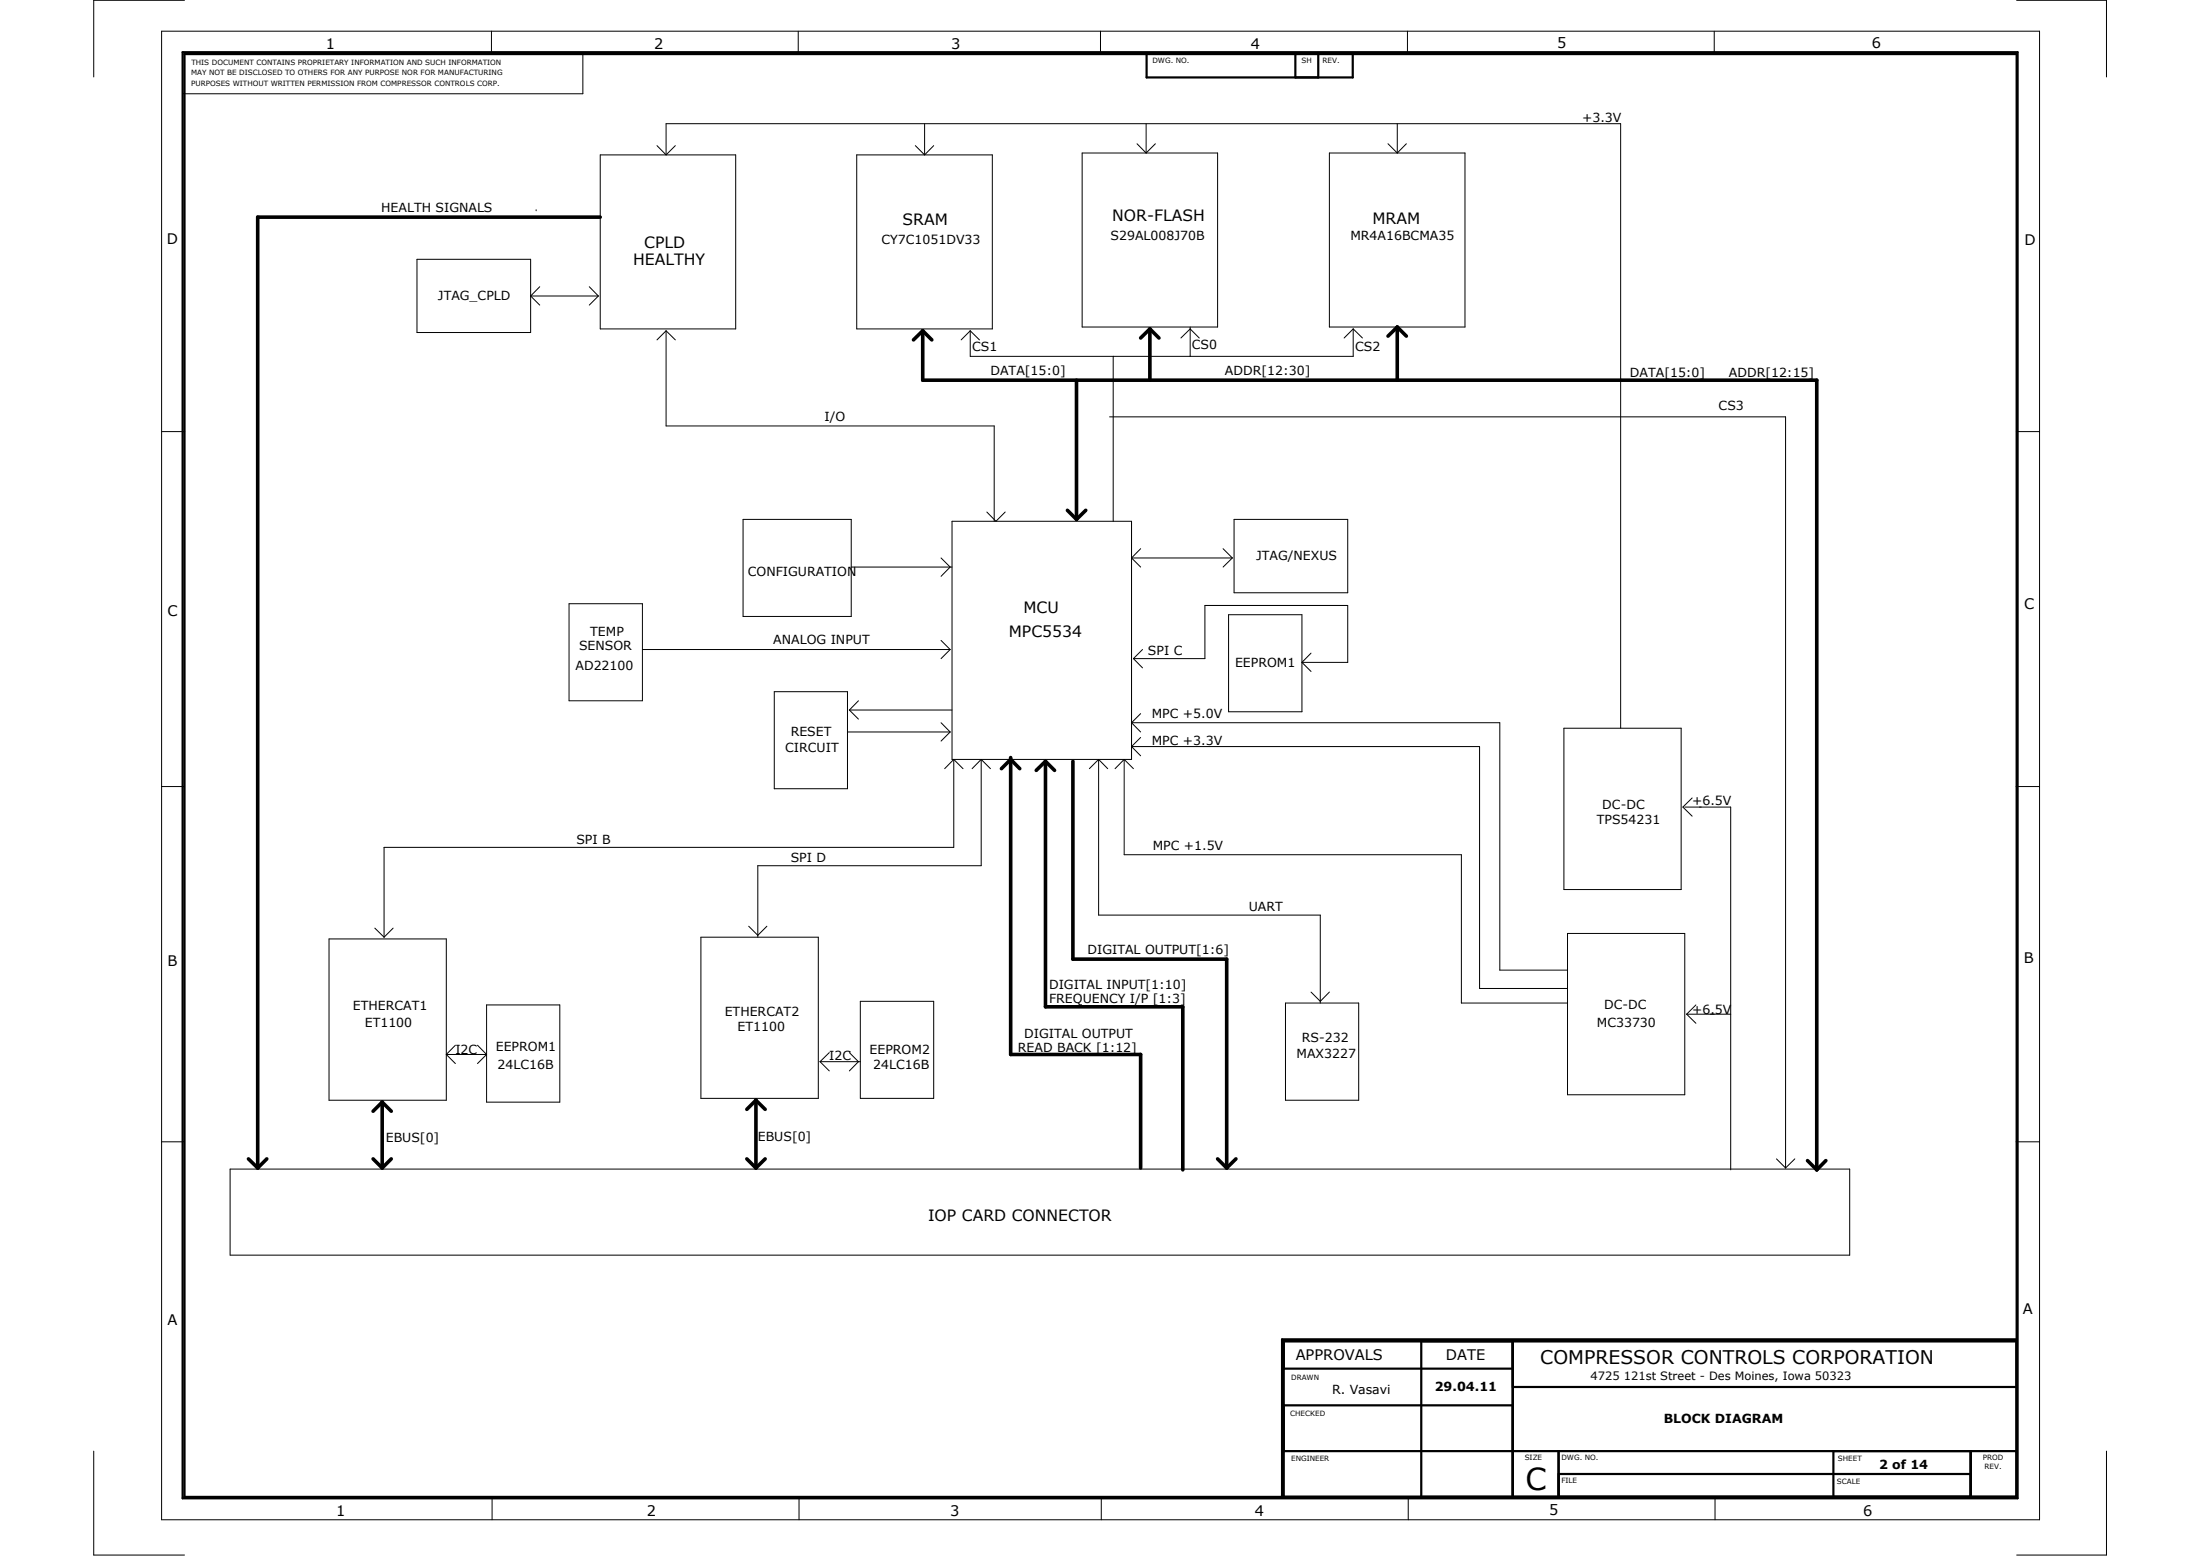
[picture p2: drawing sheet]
<svg xmlns="http://www.w3.org/2000/svg" width="594mm" height="420mm" viewBox="0 0 594 420" stroke-linecap="round" stroke-linejoin="round" font-family="sans-serif">
<g fill="none" stroke="#000" stroke-width=".27">
<path d="M43.6 8.4h507.1v402h-507.1zM49.8 .1h-24.5v20.7M132.7 8.4v6.2M164.4 14.6h-7v10.7h-108M215.6 8.4v6.2M297.2 8.4v6.2M380.1 8.4v6.2M462.9 8.4v6.2M544.6 .1h24.2v20.7M177.4 39.3l2.5 2.5M182.4 39.3l-2.5 2.5M247.2 39.3l2.5 2.5"/>
<path d="M249.7 33.4v8.4M252.1 39.3l-2.4 2.5M307 38.8l2.5 2.5M309.5 33.4v7.9M312 38.8l-2.5 2.5M374.8 38.8l2.5 2.5M377.3 33.4v7.9M379.8 38.8l-2.5 2.5M144.8 56.6h.1M162.1 41.8h36.6v47h-36.6zM179.9 41.8v-8.4h257.7v163.2M231.3 41.8h36.7v47h-36.7z"/>
<path d="M292.2 41.3h36.6v47h-36.6zM359 41.3h36.6v47h-36.6zM112.6 70h30.7v19.8h-30.7zM143.3 79.9l2.4 2.5M143.3 79.9h18.3M145.7 77.4l-2.4 2.5M159.1 77.4l2.5 2.5M161.6 79.9l-2.5 2.5M179.9 89.3l-2.5 2.5M179.9 89.3l2.5 2.5M179.9 89.3v25.7h88.6v25.8M262 89.3l-2.5 2.5"/>
<path d="M262 89.3l2.5 2.5M300.6 96.2v44.6M318.9 91.3l2.5-2.5 2.4 2.5M321.4 88.3v7.9M365.4 88.8l-2.4 2.5M365.4 88.8l2.5 2.5M365.4 88.8v7.4h-103.4v-6.9M43.7 116.5h6.2M299.6 112.6h182.6v202.8M544.5 116.5h6.2M266.5 138.3l2.4 2.5 2.5-2.5M200.7 140.3h29.2v26.2h-29.2z"/>
<path d="M229.9 153.1h27.2M254.1 150.7l2.5 2.4-2.5 2.5M257.1 140.8h48.5v64.3h-48.5zM305.6 150.7l2.4 2.4M305.6 150.7h27.2M308 148.2l-2.4 2.5M330.3 148.2l2.5 2.5M332.8 150.7l-2.5 2.4M333.2 140.3h30.7v19.8h-30.7zM153.7 163h19.8v26.2h-19.8zM173.5 175.4h83.1M254.1 172.9l2.5 2.5"/>
<path d="M256.6 175.4l-2.5 2.4M306.1 177.8h19.3v-14.3h38.5v15.4h-12.3M306.1 177.8l2.4 2.5M308.5 175.4l-2.4 2.4M331.8 166h19.8v26.2h-19.8zM351.6 178.9l2.4 2.4M354 176.4l-2.4 2.5M209.1 186.8h19.7v26.2h-19.7zM228.8 197.7h27.8M229.4 191.7l2.4 2.5M229.4 191.7h27.7M231.8 189.2l-2.4 2.5"/>
<path d="M254.1 195.2l2.5 2.5M256.6 197.7l-2.5 2.4M305.6 195.2l2.4 2.5M305.6 195.2h99.4v66.8h18.3M308 192.7l-2.4 2.5M308 199.1l-2.4 2.5M422.3 196.6h31.7v43.6h-31.7zM43.6 212.4h6.2M257.5 205.1l-2.4 2.5M257.5 205.1l2.5 2.5M257.5 205.1v23.7h-153.8v24.3M265 205.1l-2.5 2.5"/>
<path d="M265 205.1l2.5 2.5M265 205.1v28.7h-60.4v19.3M282.3 205.6h.1M296.7 205.1l-2.5 2.5M296.7 205.1l2.4 2.5M296.7 205.1v42h59.8v23.7M303.6 205.1v25.7h91v40h28.7M303.6 205.1l-2.5 2.5M303.6 205.1l2.5 2.5M305.6 201.6l2.4 2.5M305.6 201.6h93.9v65.3h23.8M454.9 217.9h12.5v98"/>
<path d="M456.9 215.5l-2.5 2.4 2.5 2.5M544.4 212.4h6.3M88.9 253.5h31.6v43.6h-31.6zM101.2 250.6l2.5 2.5M106.2 250.6l-2.5 2.5M189.3 253.1h31.7v43.5h-31.7zM202.2 250.1l2.4 2.5 2.5-2.5M423.3 252.1h31.6v43.5h-31.6zM131.4 271.4h19.8v26.2h-19.8zM232.3 270.4h19.8v26.2h-19.8zM347.1 270.8h19.8v26.3h-19.8zM354 267.9l2.5 2.5 2.5-2.5"/>
<path d="M455.5 273.9l2.5 2.4M455.5 273.9h11.9M458 271.4l-2.5 2.5M120.5 284.7l2.5 2.5M120.5 284.7h10.9M123 282.2l-2.5 2.5M128.9 282.2l2.5 2.5M131.4 284.7l-2.5 2.5M221.4 286.7l2.5 2.5M221.4 286.7h10.9M223.9 284.2l-2.5 2.5M229.4 284.2l2.4 2.5-2.4 2.5"/>
<path d="M43.6 308.3h6.2M62.1 315.7h437.4v23.2h-437.4zM479.7 312.9l2.5 2.5M484.7 312.9l-2.5 2.5M544.4 308.3h6.3M25.3 391.8v28.1h24.5M568.8 391.8v28.1h-24.2M132.9 404.2v6.2M215.8 404.2v6.2M297.4 404.2v6.2M380.3 404.2v6.2M463.1 404.2v6.2"/>
</g>
<g fill="none" stroke="#000" stroke-width=".59">
<path d="M49.3 14.1h495.5v390.5h-495.5zM49.8 14.6h494.8v389.6h-494.8zM309.6 14.4h55.7v6.5h-55.7zM349.8 14.4v6.5M356 14.4v6.5M346.7 369.6h61.8M346.7 379.5h61.8M383.8 362.2v42M408.5 362.2v42M408.5 374.5h136.1M544.6 362.2h-197.9v42M544.6 361.7h-198.4v42.5"/>
<path d="M346.7 391.8h197.9M420.9 391.8v12.4M420.9 398h111.3M495.1 391.8v12.4M532.2 391.8v12.4"/>
</g>
<g fill="none" stroke="#000" stroke-width=".97">
<path d="M162.1 58.6h-92.5v256.8M249.2 89.3l-2.5 2.5M249.2 89.3l2.4 2.5M249.2 89.3v13.4h241.4v213.2M310.5 88.8l-2.5 2.5M310.5 88.8l2.5 2.5M310.5 88.8v13.9M377.3 88.3l-2.5 2.5M377.3 88.3l2.5 2.5M377.3 88.3v14.4M290.7 102.7v37.6M288.2 137.8l2.5 2.5"/>
<path d="M293.2 137.8l-2.5 2.5M270.4 207.6l2.5-2.5 2.5 2.5M272.9 204.6v80.1h35.1v30.7M282.3 205.6l-2.5 2.4M282.3 205.6l2.5 2.4M282.3 205.6v66.3h37.1v44M289.7 205.6v53.4h41.6v56.4M103.2 297.6l2.5 2.5M103.2 297.6l-2.5 2.5M103.2 297.6v17.8M204.1 297.1l2.5 2.5M204.1 297.1l-2.4 2.5"/>
<path d="M204.1 297.1v18.3M67.1 312.9l2.5 2.5M72 312.9l-2.4 2.5M100.7 312.9l2.5 2.5M105.7 312.9l-2.5 2.5M201.7 312.9l2.4 2.5M206.6 312.9l-2.5 2.5M328.8 312.9l2.5 2.5M333.7 312.9l-2.4 2.5M488.1 313.4l2.5 2.5M493 313.4l-2.4 2.5"/>
</g>
<text font-size="8.2" x="412" y="402.4">C</text>
<text font-size="5.1" x="415.9" y="368.4">COMPRESSOR CONTROLS CORPORATION</text>
<g font-size="4.2">
<text x="300.3" y="59.6">NOR-FLASH</text>
<text x="243.7" y="60.6">SRAM</text>
<text x="370.6" y="60.4">MRAM</text>
<text x="171" y="71.5">HEALTHY</text>
<text x="173.9" y="67">CPLD</text>
<text x="276.3" y="165.5">MCU</text>
<text x="272.4" y="171.9">MPC5534</text>
<text x="250.6" y="329.7">IOP CARD CONNECTOR</text>
</g>
<g font-size="3.9">
<text x="88" y="13.1">1</text>
<text x="176.7" y="13.1">2</text>
<text x="256.8" y="13.1">3</text>
<text x="337.8" y="13.1">4</text>
<text x="420.5" y="12.9">5</text>
<text x="505.5" y="12.9">6</text>
<text x="45.1" y="65.9">D</text>
<text x="546.6" y="66.1">D</text>
<text x="45.2" y="166.4">C</text>
<text x="546.6" y="164.5">C</text>
<text x="45.2" y="260.8">B</text>
<text x="546.5" y="259.9">B</text>
<text x="45.2" y="357.7">A</text>
<text x="546.3" y="354.8">A</text>
<text x="349.9" y="367.3">APPROVALS</text>
<text x="390.4" y="367.1">DATE</text>
<text x="90.8" y="409.4">1</text>
<text x="174.7" y="409.4">2</text>
<text x="256.6" y="409.4">3</text>
<text x="338.8" y="409.2">4</text>
<text x="418.4" y="409.2">5</text>
<text x="503.1" y="409.4">6</text>
</g>
<g font-size="3.4">
<text x="427.3" y="32.9">+3.3V</text>
<text x="102.9" y="57.4">HEALTH SIGNALS</text>
<text x="238" y="65.8">CY7C1051DV33</text>
<text x="299.9" y="64.8">S29AL008J70B</text>
<text x="364.7" y="64.8">MR4A16BCMA35</text>
<text x="118.3" y="80.9">JTAG_CPLD</text>
<text x="262.5" y="94.7">CS1</text>
<text x="321.9" y="94.3">CS0</text>
<text x="365.9" y="94.7">CS2</text>
<text x="267.5" y="101.2">DATA[15:0]</text>
<text x="330.8" y="101.2">ADDR[12:30]</text>
<text x="440.1" y="101.7">DATA[15:0]</text>
<text x="466.9" y="101.7">ADDR[12:15]</text>
<text x="222.7" y="113.8">I/O</text>
<text x="464.1" y="110.8">CS3</text>
<text x="201.9" y="155.6">CONFIGURATION</text>
<text x="339.2" y="151.2">JTAG/NEXUS</text>
<text x="159.4" y="171.7">TEMP</text>
<text x="208.8" y="173.9">ANALOG INPUT</text>
<text x="156.4" y="175.6">SENSOR</text>
<text x="310" y="176.9">SPI C</text>
<text x="155.4" y="180.8">AD22100</text>
<text x="333.5" y="180.1">EEPROM1</text>
<text x="311" y="193.9">MPC +5.0V</text>
<text x="212" y="203.1">CIRCUIT</text>
<text x="213.5" y="198.6">RESET</text>
<text x="311" y="201.1">MPC +3.3V</text>
<text x="432.7" y="218.4">DC-DC</text>
<text x="456.9" y="217.5">+6.5V</text>
<text x="155.7" y="227.8">SPI B</text>
<text x="431.2" y="222.4">TPS54231</text>
<text x="213.5" y="232.7">SPI D</text>
<text x="311.3" y="229.6">MPC +1.5V</text>
<text x="337.2" y="246.1">UART</text>
<text x="293.7" y="257.5">DIGITAL OUTPUT[1:6]</text>
<text x="283.3" y="267.2">DIGITAL INPUT[1:10]</text>
<text x="95.3" y="272.8">ETHERCAT1</text>
<text x="195.7" y="274.4">ETHERCAT2</text>
<text x="283.3" y="270.8">FREQUENCY I/P [1:3]</text>
<text x="433.2" y="272.4">DC-DC</text>
<text x="456.9" y="273.9">+6.5V</text>
<text x="98.5" y="277.3">ET1100</text>
<text x="199.2" y="278.3">ET1100</text>
<text x="276.6" y="280.2">DIGITAL OUTPUT</text>
<text x="351.6" y="281.3">RS-232</text>
<text x="431.2" y="277.3">MC33730</text>
<text x="123" y="284.7">I2C</text>
<text x="133.9" y="283.8">EEPROM1</text>
<text x="223.9" y="286.2">I2C</text>
<text x="234.8" y="284.7">EEPROM2</text>
<text x="274.9" y="284">READ BACK [1:12]</text>
<text x="350.1" y="285.7">MAX3227</text>
<text x="134.4" y="288.7">24LC16B</text>
<text x="235.8" y="288.7">24LC16B</text>
<text x="104.2" y="308.5">EBUS[0]</text>
<text x="204.6" y="308">EBUS[0]</text>
<text x="359.7" y="376.5">R. Vasavi</text>
<text x="387.4" y="375.5">29.04.11</text>
<text x="449.3" y="384.2">BLOCK DIAGRAM</text>
<text x="507.4" y="396.5">2 of 14</text>
</g>
<text font-size="3.1" x="429.5" y="372.7">4725 121st Street - Des Moines, Iowa 50323</text>
<g font-size="2">
<text x="51.7" y="17.6">THIS DOCUMENT CONTAINS PROPRIETARY INFORMATION AND SUCH INFORMATION</text>
<text x="311.2" y="16.9">DWG. NO.</text>
<text x="351.4" y="17">SH</text>
<text x="357.2" y="17">REV.</text>
<text x="51.6" y="23.3">PURPOSES WITHOUT WRITTEN PERMISSION FROM COMPRESSOR CONTROLS CORP.</text>
<text x="51.6" y="20.4">MAY NOT BE DISCLOSED TO OTHERS FOR ANY PURPOSE NOR FOR MANUFACTURING</text>
<text x="348.7" y="372.5">DRAWN</text>
<text x="348.4" y="382.4">CHECKED</text>
<text x="348.7" y="394.5">ENGINEER</text>
<text x="411.7" y="394.3">SIZE</text>
<text x="421.6" y="394.3">DWG. NO.</text>
<text x="496.3" y="394.5">SHEET</text>
<text x="535.4" y="394.3">PROD</text>
<text x="421.6" y="400.5">FILE</text>
<text x="496.1" y="400.7">SCALE</text>
<text x="535.9" y="396.8">REV.</text>
</g>
</svg>
